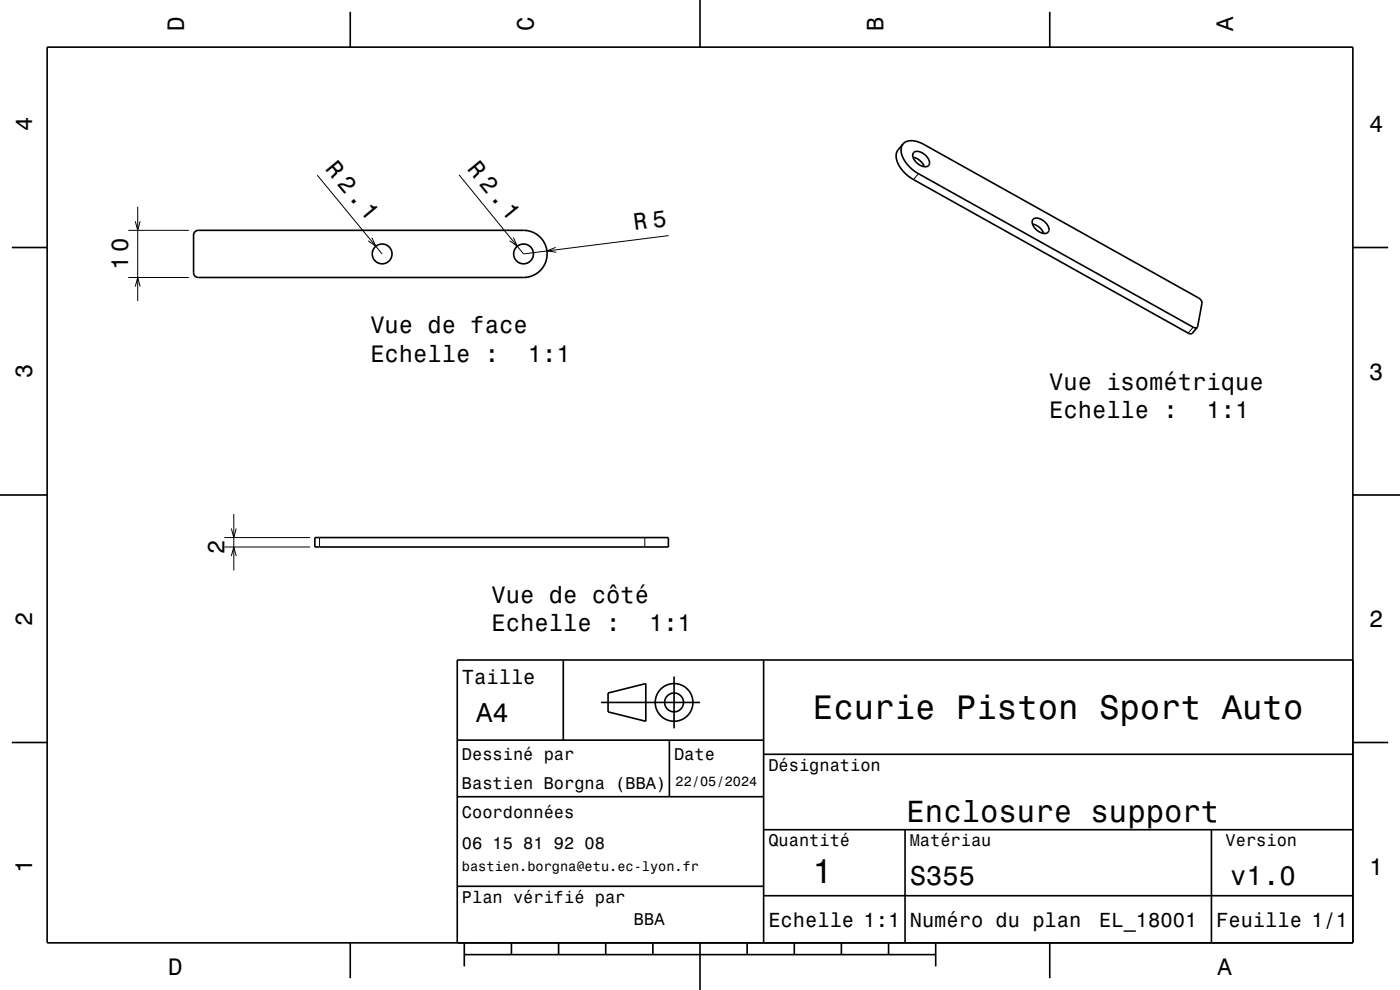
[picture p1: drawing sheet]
<svg xmlns="http://www.w3.org/2000/svg" width="297mm" height="210mm" viewBox="0 0 297 210" stroke-linecap="round" stroke-linejoin="round" font-family="sans-serif">
<g fill="none" stroke="#000" stroke-width=".21">
<path d="M67.3 37.2l13.8 16.7M97.4 37.1l13.7 16.8 30.8-3.9M194.8 36.8l-1 1.3M27.2 58.9h12.9M27.2 48.9h12.9M28.7 46.9l.5 2 .5-2M29.2 43.9v20M78.9 50.4l.8 1.8-1.6-1.1M108.9 50.4l.8 1.8-1.6-1.1M117.9 52.5l-1.9 .7 2 .3M28.7 60.8l.5-1.9 .5 1.9M253.1 69.4l-1 1.3"/>
<path d="M47.6 116h18.2M47.6 114h18.2M49.1 118l.5-2 .5 2M49.1 112.1l.5 1.9 .5-1.9M49.6 109v12M67.8 114v2M136.8 114v2"/>
</g>
<g fill="none" stroke="#000" stroke-width=".35">
<path d="M10 10h277v190h-277zM74.3 2.5v7.5M148.5 0v10M222.7 2.5v7.5M191.6 30.5a3.5 3.5 0 0 0 .7 4.1l1.2 1.3 1.3 .9 58.3 32.6 .4 .2 .5-.2M191.6 30.5a3.3 3.3 0 0 1 4-.1l58.7 32.8 .5 .5 .2 .6-1 5.1M191.6 30.5l-1.1 1.3a3.4 3.4 0 0 0 .7 4.1l1.2 1.2 1.4 1 58.3 32.6 .7 .1 1.2-1.4M193.7 33.4l.6 .1 .8 .6 .7 .7 .3 .6M193.8 32.4a2.22 2.22 0 0 1 3 1 1.09 1.09 0 0 1-.2 1.9 2.79 2.79 0 0 1-2.9-2.7zM2.5 52.5h7.5M41.4 49.1l.7-.2h69a5 5 0 0 1 5 5 5 5 0 0 1-5 5h-69.1l-.7-.4-.2-.6v-8zM219 47.5l.7 .2 .8 .5 .5 .6 .4 .7"/>
<path d="M219.1 46.5a2.22 2.22 0 0 1 3 1.1 1.16 1.16 0 0 1 0 1.9 2.73 2.73 0 0 1-3.1-2.7zM287 52.5h7.5M0 105h10M66.8 114h75v2h-75zM287 105h10M119.5 140v17M162 140v60M287 140h-190v60M2.5 157.5h7.5M97 157h65M127.5 149h21M129 147l8-2v8l-8-2z"/>
<path d="M142 157v12M143 143.5v11M287 157.5h7.5M97 169h65M162 176h125M162 160h125M192 176v24M257 176v24M97 188h65M162 190h125M74.3 200v7.5M98.5 202.5h100"/>
<path d="M98.5 200v5M108.5 200v2.5M118.5 200v2.5M128.5 200v2.5M138.5 200v2.5M148.5 200v10M158.5 200v2.5M168.5 200v2.5M178.5 200v2.5M188.5 200v2.5M198.5 200v5M222.7 200v7.5"/>
<circle cx="81.1" cy="53.9" r="2.1"/>
<circle cx="111.1" cy="53.9" r="2.1"/>
<circle cx="143" cy="149" r="2"/>
<circle cx="143" cy="149" r="4"/>
</g>
<g font-size="7.2">
<text x="172.5" y="152.6">Ecurie Piston Sport Auto</text>
<text x="172.3" y="187.3">1</text>
</g>
<text font-size="6.5" x="192.3" y="174.5">Enclosure support</text>
<g font-size="5.8">
<text x="101" y="153.1">A4</text>
<text x="193" y="187.6">S355</text>
<text x="261" y="187.6">v1.0</text>
</g>
<text font-size="5.1" x="68.8" y="35.9" transform="rotate(50 68.8 35.9)">R 2.1</text>
<g font-size="5">
<text x="39" y="6.5" transform="rotate(-90 39 6.5)">D</text>
<text x="113.2" y="6.5" transform="rotate(-90 113.2 6.5)">C</text>
<text x="187.4" y="6.5" transform="rotate(-90 187.4 6.5)">B</text>
<text x="261.6" y="6.5" transform="rotate(-90 261.6 6.5)">A</text>
<text x="6.8" y="27.8" transform="rotate(-90 6.8 27.8)">4</text>
<text x="290.5" y="28.1">4</text>
<text x="98.9" y="35.8" transform="rotate(51 98.9 35.8)">R 2.1</text>
<text x="134.6" y="48.9" transform="rotate(-7 134.6 48.9)">R 5</text>
<text x="27.2" y="57.2" transform="rotate(-90 27.2 57.2)">10</text>
<text x="78.6" y="70.7">Vue de face</text>
<text x="78.6" y="76.8">Echelle :</text>
<text x="112" y="76.8">1:1</text>
<text x="6.8" y="80.3" transform="rotate(-90 6.8 80.3)">3</text>
<text x="222.6" y="82.7">Vue isométrique</text>
<text x="290.5" y="80.6">3</text>
<text x="222.6" y="88.7">Echelle :</text>
<text x="255.9" y="88.7">1:1</text>
<text x="47.6" y="117.6" transform="rotate(-90 47.6 117.6)">2</text>
<text x="104.3" y="127.9">Vue de côté</text>
<text x="6.8" y="132.8" transform="rotate(-90 6.8 132.8)">2</text>
<text x="104.3" y="133.9">Echelle :</text>
<text x="137.7" y="133.9">1:1</text>
<text x="290.5" y="133.1">2</text>
<text x="6.8" y="185.3" transform="rotate(-90 6.8 185.3)">1</text>
<text x="290.5" y="185.6">1</text>
<text x="35.7" y="206.8">D</text>
<text x="258.3" y="206.8">A</text>
</g>
<g font-size="4.3">
<text x="98" y="145.2">Taille</text>
<text x="163" y="196.6">Echelle 1:1</text>
<text x="193" y="196.6">Numéro du plan</text>
<text x="233.2" y="196.6">EL_18001</text>
<text x="258" y="196.6">Feuille 1/1</text>
</g>
<g font-size="3.6">
<text x="98" y="161.3">Dessiné par</text>
<text x="143" y="161.3">Date</text>
<text x="98" y="167.5">Bastien Borgna (BBA)</text>
<text x="163" y="163.5">Désignation</text>
<text x="98" y="173.5">Coordonnées</text>
<text x="163" y="179.5">Quantité</text>
<text x="193" y="179.5">Matériau</text>
<text x="260" y="179.5">Version</text>
<text x="98" y="180.2">06 15 81 92 08</text>
<text x="98" y="191.5">Plan vérifié par</text>
<text x="134.5" y="196.3">BBA</text>
</g>
<g font-size="2.9">
<text x="143.3" y="166.8">22/05/2024</text>
<text x="98" y="184.8">bastien.borgna@etu.ec-lyon.fr</text>
</g>
</svg>
